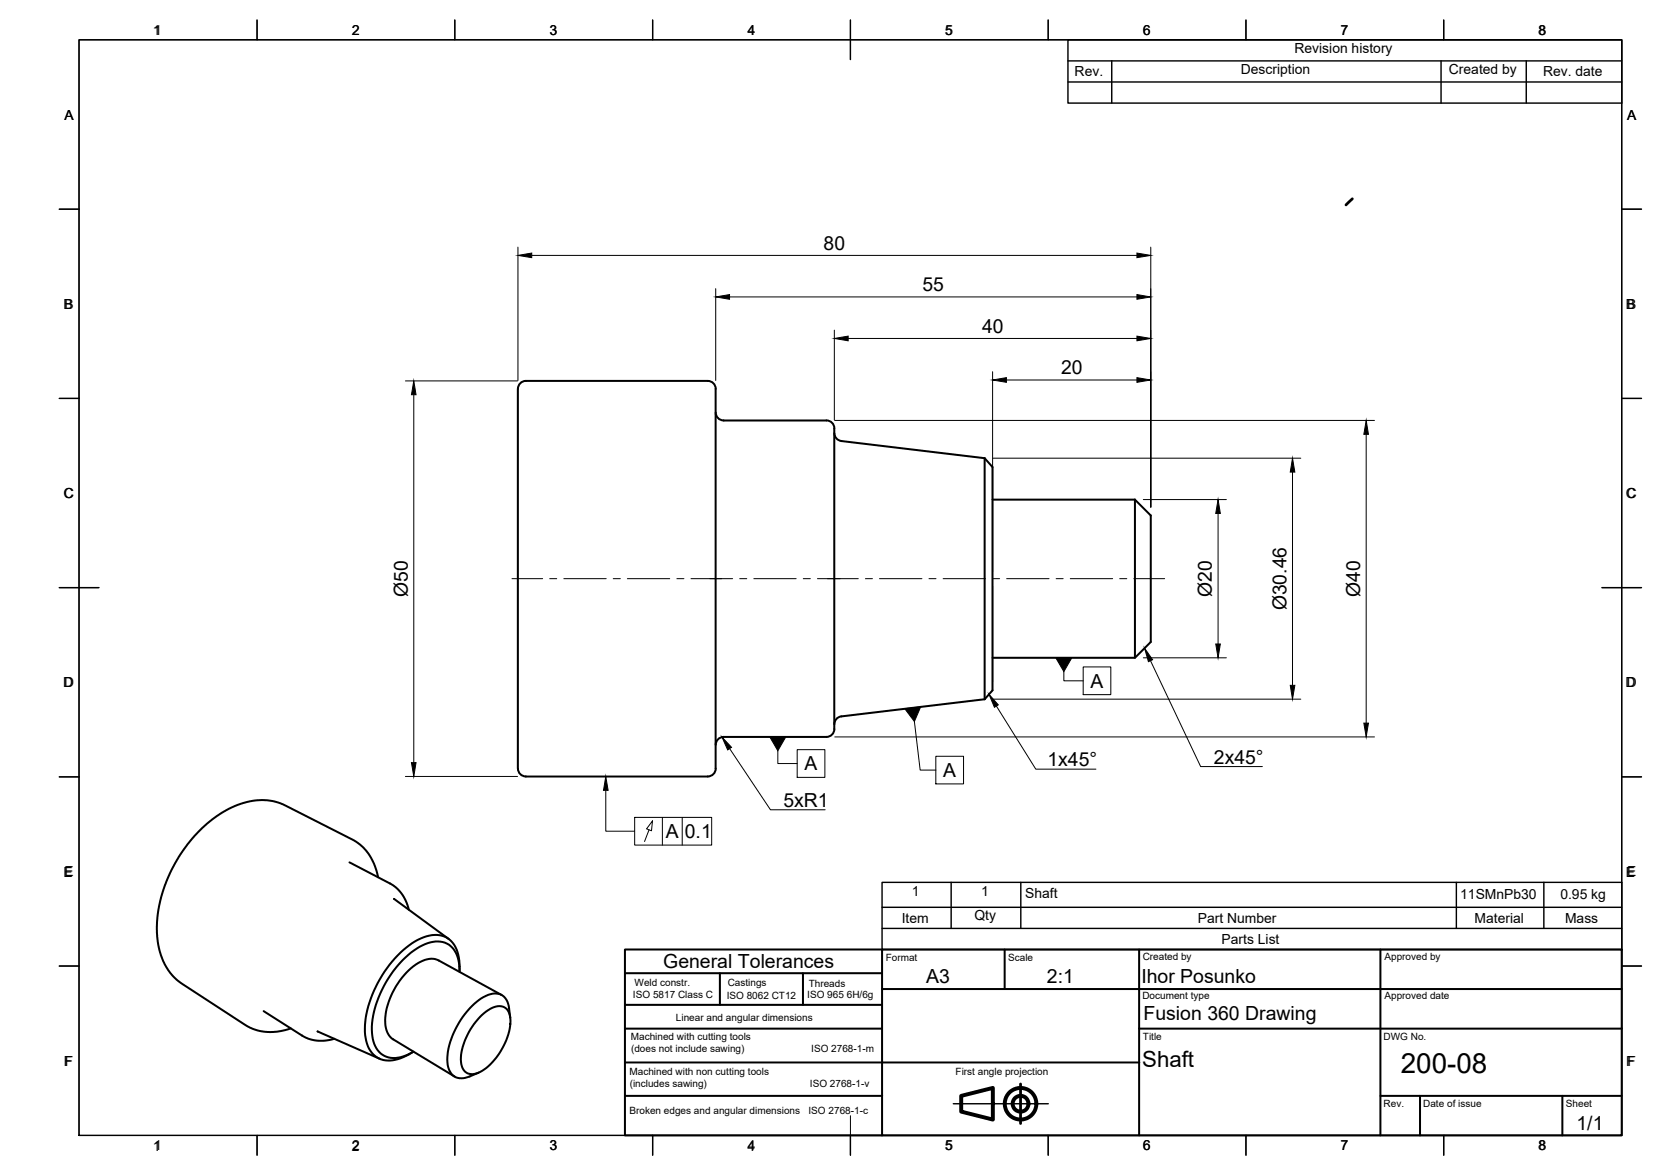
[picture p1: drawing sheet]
<svg xmlns="http://www.w3.org/2000/svg" width="420mm" height="297mm" viewBox="0 0 420 297" stroke-linecap="round" stroke-linejoin="round" font-family="sans-serif">
<!-- layer: Visible -->
<g fill="none" stroke="#000" stroke-width=".51">
<path d="M130.9 98.3v96M130.9 98.3a2 2 0 0 1 2-2h46a2 2 0 0 1 2 2M180.9 98.3v96M180.9 104.3a2 2 0 0 0 2 2h26a1.96 1.96 0 0 1 2 2M210.9 108.3v75a3 3 0 0 1-1 2.7l-1 .3h-26a2 2 0 0 0-2 2M210.9 109.5a2 2 0 0 0 1.8 2l36.2 4.3M248.9 115.8v61M248.9 115.8l2 2.3v56.4l-2 2.3M250.9 126.3h36M286.9 126.3v40M286.9 126.3l4 4v32l-4 4h-36M248.9 176.8l-36.2 4.3"/>
<path d="M130.9 194.3a2 2 0 0 0 2 2h46a2.04 2.04 0 0 0 2-2M212.7 181.1a2 2 0 0 0-1.8 2M88.3 218l10.4 5.4 1.2 .8 2 2.2 .8 1.6 .7 2M95.6 221.8l-.8-2.9-1.2-2.4-1.5-2-2.1-1.7-18.3-9.4-2.4-.8-1.9-.3-2.9 .1-3.5 .8-3.1 1.3-3.1 1.8-2.5 1.9-3.2 3.2-2.5 3.2-1.9 2.9-1.8 3.3-1.6 4.1-1.1 4.4-.4 3.1-.1 3.3 .5 3.9 1.1 3.4 1.3 2.3 1.2 1.5 1.9 1.7 17.5 11.3 2.4 .8 2.6 .3 2.8-.2 2.5-.7M99.6 227.2l13.8 10.2M66.7 255.6l9.8 6.3 1.3 .6 2.7 .6 1.9-.1 2.1-.4M116.2 245.4a9.1 9.1 0 0 0-2.9-8.2 7.4 7.4 0 0 0-7.6 .4 28.6 28.6 0 0 0-13.5 22.4 7.8 7.8 0 0 0 3.6 7.6 8.2 8.2 0 0 0 7.6-1.1l.9-.5M116.2 245.7a7.4 7.4 0 0 0-3.2-7.2 7.8 7.8 0 0 0-7.6 1.3 26.9 26.9 0 0 0-11.4 20.5 6.8 6.8 0 0 0 3.7 6.9 8 8 0 0 0 6.8-1.3M121.3 257.1a7.2 7.2 0 0 1 5.4-2.7 3 3 0 0 1 2.3 3.3 16.6 16.6 0 0 1-7.7 13.3 2.97 2.97 0 0 1-3.2 .3 2.97 2.97 0 0 1-1.6-2.9 16.2 16.2 0 0 1 4.8-11.3zM126.8 251.5l-15.9-8.7a6.1 6.1 0 0 0-6.4 1.5 18.8 18.8 0 0 0-7.1 14.9 4.7 4.7 0 0 0 2 3.5l15.5 9.4M129 257.3l-.3-2.4a3.7 3.7 0 0 0-2-3.4 3.7 3.7 0 0 0-3.9 .3 20.1 20.1 0 0 0-9.7 16.8 3.6 3.6 0 0 0 4 4l1.6-.5 2.3-.9M80.3 260.7l15.6 6.9"/>
</g>
<!-- layer: PDF_Visible -->
<path d="M341.9 50.3l-1.6 1.5" fill="none" stroke="#000" stroke-width=".7"/>
<!-- layer: PDF_BORDER -->
<g fill="none" stroke="#000" stroke-width=".36">
<path d="M20 10.1h390v276.9h-390zM65 5.1v5M115 5.1v5M165 5.1v5M215 5.1v10M265 5.1v5M315 5.1v5M365 5.1v5M15 52.9h5M410 52.9h5M15 100.7h5M410 100.7h5"/>
<path d="M15 148.6h10M405 148.6h10M15 196.4h5M410 196.4h5M15 244.2h5M410 244.2h5M65 287v5M115 287v5M165 287v5M215 287v5M265 287v5M315 287v5"/>
<path d="M365 287v5"/>
</g>
<!-- layer: PDF_TITLEBLOCK -->
<g fill="none" stroke="#000" stroke-width=".51">
<path d="M158 246h65M158 254h65M182 246v8M203 246v8M223 240h187v47h-187zM223 240h-65v47h65M223 250h187M254 240v10M288 240v47M349 240v47M158 268.6h130M158 277h65"/>
<path d="M158 260h65M288 260h122M349 277h61M359 277v10M395 277v10"/>
</g>
<!-- layer: PDF_Custom Tables -->
<path d="M270 10.1h140v16h-140zM270 15.4h140M281.1 15.4v10.7M364.3 15.4v10.7M385.8 15.4v10.7M270 20.7h140" fill="none" stroke="#000" stroke-width=".36"/>
<!-- layer: PDF_Parts Lists -->
<path d="M223 223.1h187v16.9h-187zM223 234.7h187M223 229.4h187M240.5 223.1v11.6M258.1 223.1v11.6M368.2 223.1v11.6M390.3 223.1v11.6" fill="none" stroke="#000" stroke-width=".36"/>
<!-- layer: TITLEBLOCK -->
<g fill="none" stroke="#000" stroke-width=".99">
<path d="M243 277l8-2v8l-8-2z"/>
<circle cx="258" cy="279" r="4"/>
<circle cx="258" cy="279" r="2"/>
</g>
<path d="M241 279h24" fill="none" stroke="#000" stroke-width=".36"/>
<path d="M258 274v10" fill="none" stroke="#000" stroke-width=".7"/>
<!-- layer: BORDER -->
<g fill="none" stroke="#000" stroke-width=".25">
<path d="M20 10.1h390v276.9h-390zM65 5.1v5M115 5.1v5M165 5.1v5M215 5.1v10M265 5.1v5M315 5.1v5M365 5.1v5M15 52.9h5M410 52.9h5M15 100.7h5M410 100.7h5"/>
<path d="M15 148.6h10M405 148.6h10M15 196.4h5M410 196.4h5M15 244.2h5M410 244.2h5M65 287v5M115 287v5M165 287v5M215 282.1v9.9M265 287v5M315 287v5"/>
<path d="M365 287v5"/>
</g>
<!-- layer: Smart Centers -->
<g fill="none" stroke="#000" stroke-width=".25">
<path d="M129.4 146.3h7.8M139 146.3h1.7M142.5 146.3h10.7M155 146.3h1.8M158.6 146.3h10.7M171.1 146.3h1.8M174.7 146.3h10.5M187 146.3h1.8M190.6 146.3h10.7M203.1 146.3h1.8M206.7 146.3h10.3M218.8 146.3h1.8"/>
<path d="M222.3 146.3h10.8M234.8 146.3h1.8M238.4 146.3h10.7M250.9 146.3h1.8M254.5 146.3h10.7M267 146.3h1.8M270.6 146.3h10.7M283.1 146.3h1.8M286.6 146.3h7.8"/>
</g>
<!-- layer: FD_Dimensions -->
<g fill="none" stroke="#000" stroke-width=".25">
<path d="M130.9 62.5v33.7M134.4 64.6h153M180.9 73v23.2M184.4 75.1h103M290.9 62.5v65.7M102.5 96.3h28.3M104.6 99.8v93M210.9 83.5v22.7M214.4 85.6h73M250.9 94v50.6M254.4 96.1h33M211 106.3h136.5"/>
<path d="M251 115.8h77.8M326.7 119.3v54M345.4 109.8v73M289 126.3h21M307.9 129.8v33M250.9 148v24.4M251 176.7h77.8M289 166.3h21M102.5 196.3h28.3M211 186.3h136.5"/>
</g>
<g fill="#000" stroke="#000" stroke-width=".25">
<path d="M130.9 64.6l3.5-.6v1.1zM180.9 75.1l3.5-.6v1.2zM287.4 64l3.5 .6-3.5 .5zM287.4 74.5l3.5 .6-3.5 .6zM104.6 96.3l.6 3.5h-1.2zM210.9 85.6l3.5-.6v1.2zM250.9 96.1l3.5-.6v1.2zM287.4 85l3.5 .6-3.5 .6zM287.4 95.5l3.5 .6-3.5 .6zM326.7 115.8l.6 3.5h-1.1zM345.4 106.3l.5 3.5h-1.1zM307.9 126.3l.6 3.5h-1.2z"/>
<path d="M307.3 162.8h1.2l-.6 3.5zM326.2 173.3h1.1l-.6 3.4zM104 192.8h1.2l-.6 3.5zM344.8 182.8h1.1l-.5 3.5z"/>
</g>
<!-- layer: Leaders -->
<path d="M250 175.5l2.4 2.7-1 .6zM289.3 163.9l2.1 2.9-1.1 .5zM182.5 186.3l2.4 2.6-.9 .7z" fill="#000" stroke="#000" stroke-width=".25"/>
<path d="M251.9 178.5l10 15.9h15.2M290.9 167l12.6 26.8h15.6M184.4 189.2l10.4 15.5h13.8" fill="none" stroke="#000" stroke-width=".25"/>
<path d="M268.9 169.8v2.3h4.9M273.8 168.6h7v7h-7zM153.1 199.8v10.3h7.3M196.6 189.8v3.2h4.9M201.5 189.5h7v7h-7zM231.2 182.4l1.4 12.3h4M236.6 191.2h7v7h-7zM160.4 206.6h19.5v7h-19.5zM164.1 209.8l-1.2 2.9M165 207.5l-.3 2.5-1.3-.5zM167.4 206.6v7M172.5 206.6v7" fill="none" stroke="#000" stroke-width=".25"/>
<path d="M266.9 166.3h4.1l-2.1 3.5zM153.1 196.3l.6 3.5h-1.1zM194.6 186.3h4l-2 3.5zM228.7 179.2l4-.5-1.5 3.7z" fill="#000" stroke="#000" stroke-width=".25"/>
<text font-size="7" x="354.1" y="271.2">200-08</text>
<text font-size="5.6" x="288.8" y="269.6">Shaft</text>
<g font-size="4.9">
<text x="208.2" y="63.1">80</text>
<text x="233.2" y="73.6">55</text>
<text x="248.3" y="84.1">40</text>
<text x="268.2" y="94.6">20</text>
<text x="103.1" y="150.9" transform="rotate(-90 103.1 150.9)">Ø50</text>
<text x="306.4" y="150.9" transform="rotate(-90 306.4 150.9)">Ø20</text>
<text x="325.2" y="154.3" transform="rotate(-90 325.2 154.3)">Ø30.46</text>
<text x="343.8" y="150.9" transform="rotate(-90 343.8 150.9)">Ø40</text>
<text x="275.7" y="173.8">A</text>
<text x="203.4" y="194.8">A</text>
<text x="238.5" y="196.4">A</text>
<text x="264.8" y="193.7">1x45°</text>
<text x="306.9" y="193.1">2x45°</text>
<text x="198.1" y="204">5xR1</text>
<text x="168.3" y="211.9">A</text>
<text x="173.1" y="211.9">0.1</text>
<text x="167.7" y="244.7">General Tolerances</text>
<text x="234.2" y="248.5">A3</text>
<text x="264.6" y="248.5">2:1</text>
<text x="288.5" y="248.6">Ihor Posunko</text>
<text x="289.1" y="257.8">Fusion 360 Drawing</text>
<text x="398.5" y="285.8">1/1</text>
</g>
<g font-size="3.5">
<text x="38.6" y="8.9">11</text>
<text x="88.9" y="8.9">2</text>
<text x="138.9" y="8.8">3</text>
<text x="189" y="8.9">4</text>
<text x="238.9" y="8.8">5</text>
<text x="288.9" y="8.8">6</text>
<text x="338.9" y="8.9">7</text>
<text x="388.9" y="8.8">8</text>
<text x="327.3" y="13.3">Revision history</text>
<text x="271.7" y="19.3">Rev.</text>
<text x="313.7" y="18.7">Description</text>
<text x="366.3" y="18.7">Created by</text>
<text x="390.1" y="19.3">Rev. date</text>
<text x="16.3" y="30.3">A</text>
<text x="411.3" y="30.2">A</text>
<text x="16.1" y="78.1">B</text>
<text x="411.1" y="78.1">B</text>
<text x="16.1" y="125.9">C</text>
<text x="411.1" y="125.9">C</text>
<text x="16" y="173.8">D</text>
<text x="411" y="173.8">D</text>
<text x="16" y="221.6">E</text>
<text x="411" y="221.6">E</text>
<text x="230.5" y="226.6">1</text>
<text x="248" y="226.6">1</text>
<text x="259.2" y="227.1">Shaft</text>
<text x="369.1" y="227.2">11SMnPb30</text>
<text x="394.5" y="227.3">0.95 kg</text>
<text x="228" y="233.3">Item</text>
<text x="246.3" y="232.6">Qty</text>
<text x="302.8" y="233.3">Part Number</text>
<text x="372.8" y="233.3">Material</text>
<text x="395.6" y="233.3">Mass</text>
<text x="308.8" y="238.7">Parts List</text>
<text x="16.2" y="269.4">F</text>
<text x="411.1" y="269.4">F</text>
<text x="38.6" y="290.9">1</text>
<text x="88.9" y="290.9">2</text>
<text x="138.9" y="290.8">3</text>
<text x="189" y="290.9">4</text>
<text x="238.9" y="290.8">5</text>
<text x="288.9" y="290.8">6</text>
<text x="338.9" y="290.8">7</text>
<text x="388.9" y="290.8">8</text>
</g>
<g font-size="2.5">
<text x="223.9" y="242.8">Format</text>
<text x="254.9" y="242.9">Scale</text>
<text x="288.9" y="242.6">Created by</text>
<text x="350" y="242.6">Approved by</text>
<text x="160.4" y="249.4">Weld constr.</text>
<text x="184" y="249.2">Castings</text>
<text x="204.4" y="249.5">Threads</text>
<text x="160" y="252.4">ISO 5817 Class C</text>
<text x="183.7" y="252.5">ISO 8062 CT12</text>
<text x="204.1" y="252.3">ISO 965 6H/6g</text>
<text x="288.8" y="252.6">Document type</text>
<text x="350" y="252.6">Approved date</text>
<text x="159.5" y="262.9">Machined with cutting tools</text>
<text x="170.9" y="258.1">Linear and angular dimensions</text>
<text x="288.9" y="262.9">Title</text>
<text x="349.8" y="262.9">DWG No.</text>
<text x="159.5" y="265.9">(does not include sawing)</text>
<text x="205.1" y="265.9">ISO 2768-1-m</text>
<text x="159.1" y="271.8">Machined with non cutting tools</text>
<text x="159.2" y="274.9">(includes sawing)</text>
<text x="204.7" y="274.9">ISO 2768-1-v</text>
<text x="241.6" y="271.8">First angle projection</text>
<text x="159.1" y="281.5">Broken edges and angular dimensions</text>
<text x="204.4" y="281.5">ISO 2768-1-c</text>
<text x="349.8" y="279.9">Rev.</text>
<text x="359.8" y="279.9">Date of issue</text>
<text x="395.9" y="279.9">Sheet</text>
</g>
</svg>
